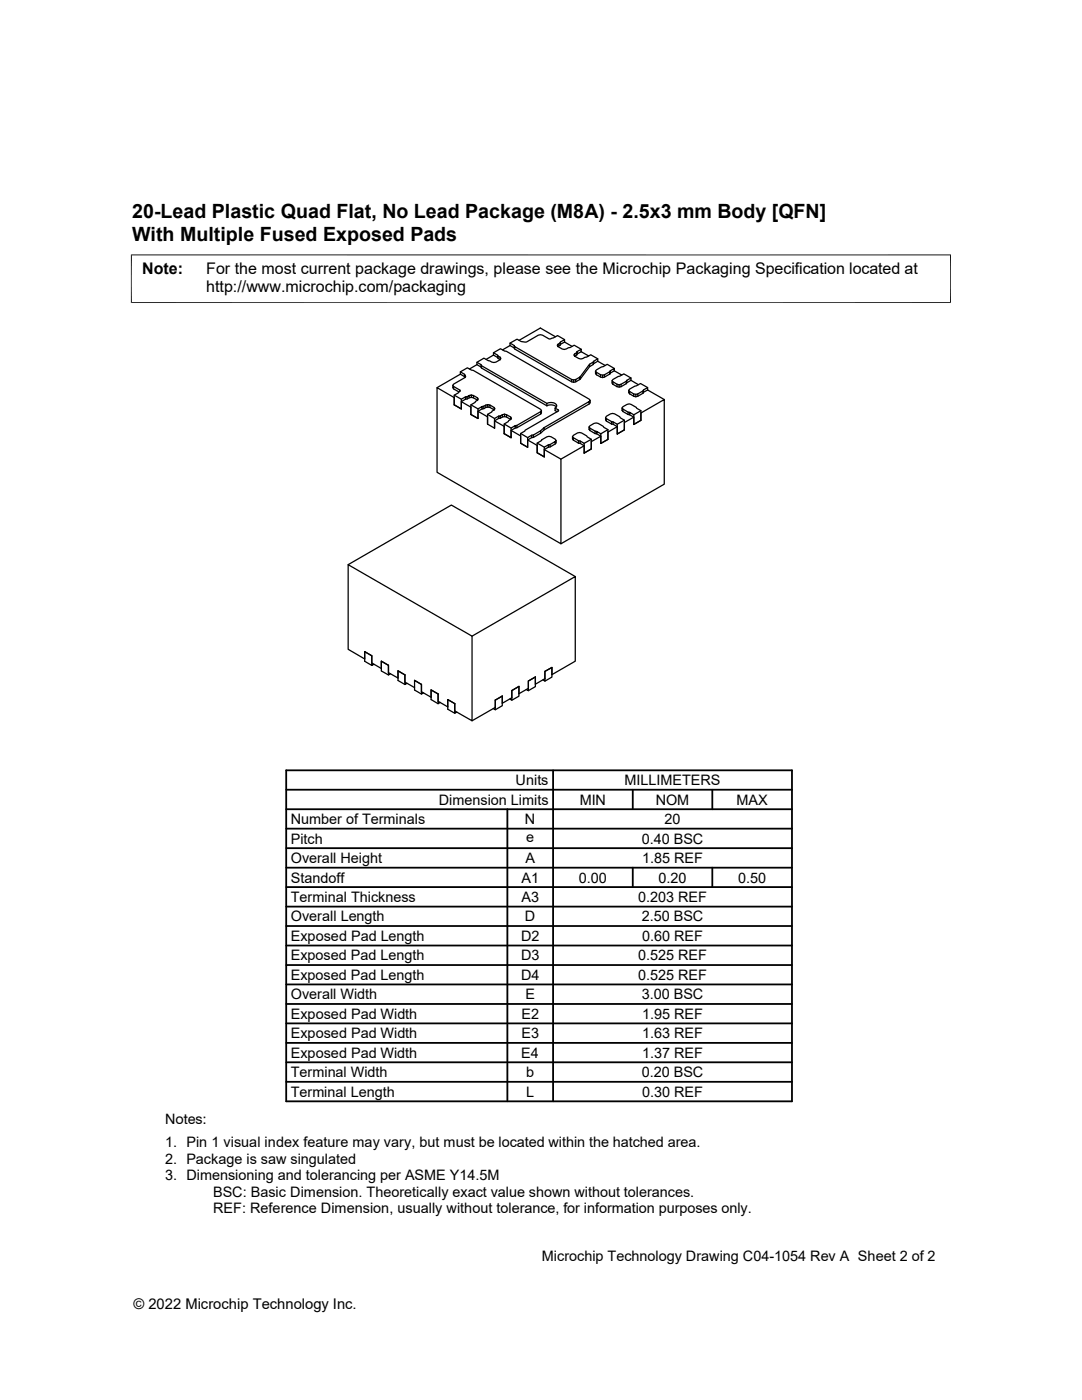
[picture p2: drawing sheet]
<svg xmlns="http://www.w3.org/2000/svg" width="216mm" height="279mm" viewBox="0 0 216 279" stroke-linecap="round" stroke-linejoin="round" font-family="sans-serif">
<g fill="none" stroke="#000" stroke-width=".25">
<path d="M90.4 76.9l.1 .7M90.5 77.1l1.3 .8v.2M90.6 78.9l1.5 .8M91.8 77.9v.1l-.3 .4-.9 .5v1.9M91.9 74.7l.8 .5 .1 .2M91.9 74.7l-4.7 2.7M91.9 74.7v-.5l.8 .5M91.9 74.2l1.4-.8 1.1 .5 13.5 7.8 .1 .2M92.7 75.2v-.5l.2 .5-.1 .1-2.3 1.4-.1 .2 .1 .7 1.1 .6M92.9 79.7l-.8 .5v1.4l-1.5-.8M92.9 79.2h.3v.4M92.9 79.7v-.5l-.8 .5v1.9l-1.5-.8"/>
<path d="M93.2 79.2l.4-.3v.5M93.6 78.9l.4-.1v.5M94 78.8l.5 .1v.5M94.5 78.9l.8 .5v.5l-1.3-.6-1.1 .4M95.2 72.3l.8 .5v.5M95.2 72.8l-1.5 .8M95.2 72.8l.8 .5 .1 .1 13 7.6v-.5l-13-7.5M95.3 79.4l.1 .2-.1 .3-1.3 .9v1.9M96 72.8l.1 .6M98.5 70.4l.8 .5v.5M98.5 70.9v-.5l1.4-.8 1.1 .5 16.6 9.6 .2 .2M98.5 70.9l-1.5 .8"/>
<path d="M98.5 70.9l1.3 .9v-.5l-.4-.2M99.3 70.9l.1 .6M99.8 71.3l.1 .2a1.65 1.65 0 0 1-1.8 .8l-1.5-.8-1.4 .8v.5M101.8 69l.8 .4 .1 .2 11.4 6.6a1.71 1.71 0 0 0 1.7-.6l1.8-2.4 1.7-1.1M101.8 68.5l.8 .5M101.8 69l-1.5 .8M102.7 69.2l-.1-.2v.4M102.7 69.6v-.4l11.4 6.5v.5M110.8 67.2l-3-1.7-4.2 2.4M111.4 69.2v-.5l-.2 .2a1.65 1.65 0 0 0 1.8 .7l1.6-.7 1.4 .8M111.4 68.7l.4-.2v.4M111.8 68.5v-.2v.4"/>
<path d="M111.8 68.3l.8-.5v.5M112.6 68.3l-1.3 .9M112.6 67.8l-1.3-.8-1.6 .7a2.51 2.51 0 0 0-2.3-.8l-2.3 1.3h-1.1l-.8-.5-1.4 .8v.5M112.6 68.3l1.6 .8M114.1 75.7l.4 .1v.5M114.5 75.8l.4-.1v.5M114.7 70.6l.4-.2v.4M114.9 75.7l.8-.4v.5M115.1 70.4v-.2v.5M115.1 70.2l.9-.5v.5M115.7 75.3l.1-.1v.4M116 70.2l-1.3 .9v-.5l-.2 .2a1.7 1.7 0 0 0 1.8 .7l1.6-.7 1.4 .8"/>
<path d="M116 70.2l1.5 .8M117.6 72.7l.8-.4v.4M117.6 73.2v-.5l-1.8 2.5M118.4 72.3l.1-.2v.5M118.5 72.1l.8-.5v.5M118.8 74.1l.2 .2v.5M119 74.3l.8 .5v.4M119.3 72.1l1.5 .8M119.8 74.8l.4 .1v.5M120.2 74.9l.4-.1v.4M121.7 74.7l-1.5 .7-1.2-.6M121.7 74.2l-1.1 .6"/>
<path d="M121.8 74l-.1 .7M122.1 76l.2 .2v.5M122.3 76.2l.8 .5v.5M122.6 74l-.9 .7M122.6 73.5l-1.4-.8-2.2 1.1-.2 .3v.4l.2 .3M122.6 74v-.5l-.8 .5v.5M122.6 74l1.5 .8M123.1 76.7l.4 .1v.5M123.5 76.8l.4-.1v.5M125 76.6l-1.5 .7-1.2-.6M125 76.1l-1.1 .6M125.1 75.9l-.1 .7"/>
<path d="M125.5 77.9l.1 .2v.5M125.6 78.1l.8 .5v.5M125.9 75.9l-.9 .7M125.9 75.9l1.5 .9M125.9 75.4l-1.4-.8-2.2 1.1-.2 .3v.4l.2 .3M125.9 75.9v-.5l-.8 .5v.5M126.4 78.6l.5 .1v.5M126.9 78.7l.4-.1v.5M128.3 78.5l-1.4 .7-1.3-.6M128.3 78l-1 .6M128.4 77.8l-.1 .7M129.2 77.3l-1.4-.8-2.2 1.2-.1 .2v.5l.1 .2"/>
<path d="M129.2 77.8v-.5l-.8 .5v.5M129.2 77.8l-.9 .7M129.2 77.8l3.3 1.9M90.6 80.8v-1.4l-3.4-2v16.9l24.7 14.2v-16.9l-3.3-1.9M92.1 80.2l1.9 1.1v1.4M94 80.8l1.4 .8M95.4 82.1l1.9 1.1v1.4M96.2 81.6l-.8 .5v1.4l-1.4-.8M96.2 81.1h.3v.5M96.2 81.6v-.5l-.8 .5v1.9l-1.4-.8M96.5 81.1l.4-.3v.5M96.9 80.8h.4v.4"/>
<path d="M97.3 82.7l1.4 .8M97.3 81.2l-1.1 .4M97.3 80.8h.5v.5M97.8 80.8l.8 .5v.5l-1.3-.6M98.6 81.3l.2 .3-.2 .2-1.3 .9v1.9M98.7 84l1.9 1.1v1.5M99.5 83.5l-.8 .5v1.4M99.5 83l-.8 .5v1.9l-1.4-.8M99.8 83l.4-.2v.4M99.8 83.5v-.5h-.3v.5M100.2 82.8l.5-.1v.4M100.6 84.6l1.4 .8"/>
<path d="M100.7 82.7l.4 .1v.4M101.1 82.8l.8 .4v.5l-1.2-.6-1.2 .4M101.9 83.2l.2 .3-.2 .2-1.3 .9v2M102.8 84.9h.3v.5M102.8 85.4v-.5l-.8 .5v2l-1.4-.8M103.9 86.5l1.4 .8M105.3 87.8l1.9 1.1v1.5l1.4 .8v-1.5l.8-.5M106.4 86.8h-.3M107.2 88.4l1.4 .8M107.9 86l-1.5 .8v.5M107.9 82.6v-.5l-4.8 2.8M107.9 82.1l.1-.2-.1 .7-5.9 3.3v1.5l-1.4-.8"/>
<path d="M108.6 85.8v-.5l-.7 .7v.5M109.1 81a1.67 1.67 0 0 1 1.9 .2M109.1 80.5a1.35 1.35 0 0 1 2 .5l-.4 .4M109.4 88.8l.4-.1v.5M110.8 88.6v-.5l-1 .6M110.8 88.1l.2-.2v.5l-.2 .2-1 .6h-.4M111 87.9a1.63 1.63 0 0 0-1.8-.7l-2 1.2v2l1.4 .8v-2l.8-.4v.4M111.4 81.8v.2l-7.5 4.5v2l1.4 .8v-2l.8-.5v.5M111.4 82v-.2l-.6-.4v.5l.4 .3M114.2 87.1l.2 .3v.4M114.4 87.4l1 .5M115.4 88.4l.4 .1 .8 .5v1.4"/>
<path d="M115.4 88.4l-1-.6-.2-.2v-.5a1.63 1.63 0 0 1 1.8-.7l2 1.3v1.9l-1.4 .8M115.8 88l-.4-.1v.5M115.8 88.5v-.5l.8 .5v1.9M116.6 89l-4.7 2.6M117.5 85.2l.2 .2v.5M117.6 80.6v-.5l-9 5.2M117.6 80.1l.2-.2v.5l-.2 .2-9 5.2-.7 .7-2.6 1.3v1.5l-1.4-.8v-1.5l-1.9-1.1M117.7 85.4l1 .6M118 87.7l-1.4 .8M118.7 86.5l.4 .1M118.7 86.5l-1-.6-.2-.2v-.5a1.67 1.67 0 0 1 1.9-.7l1.9 1.2v2l-1.4 .8M119.1 86.6l.8 .5v1.4"/>
<path d="M119.1 86.1l-.4-.1v.5M119.1 86.6v-.5l.8 .5v1.9M119.9 87.1l-1.9 1v1.5l-1.4 .8M120.8 83.3l.2 .2v.5M121 83.5l1 .6M121.3 85.7l-1.4 .9M122 84.6l1.2 .6v1.4M122 84.6l-1-.6-.2-.2 .2-.7 .8-.5h.8l2 1.3v1.9l-1.4 .8M122.3 84.2l-.3-.1v.5M122.3 84.7v-.5l.9 .5v1.9M123.2 85.2l-1.9 1v1.5l-1.4 .8M124.1 81.4l.2 .2v.5"/>
<path d="M124.3 81.6l1 .7M124.6 83.9l-1.4 .8M125.3 82.7l-1-.6-.2-.2v-.5a1.65 1.65 0 0 1 1.8-.7l2 1.3v1.9l-1.4 .8M125.3 82.7l1.2 .5v1.5M125.6 82.3h-.3v.4M125.6 82.8v-.5l.9 .5v1.9M126.5 84.7l1.4-.8v-1.5l4.6-2.7v16.9l-20.6 11.9M126.5 83.2l-1.9 1.1v1.5l-1.4 .8M127.9 82l-1.4 .8M69.5 112.7l20.6-11.9 24.7 14.3M74.6 132.6l-.4 .2v-1.9l-1.4-.9v2l1.4 .8M77.5 132.8v1.9l.4-.2"/>
<path d="M77.5 132.8l-1.4-.8v1.9l1.4 .8M77.5 132.8l-1.4-.8v1.4l-1.9-1.1v-1.4l-1.4-.9v1.5l-3.3-1.9v-16.9l24.7 14.3v16.8l-3.5-1.9v-1.5M77.5 132.8v1.4l1.9 1.1v-1.4l1.4 .8M80.8 134.7l-1.4-.8v1.9l1.4 .8M80.8 134.7v1.9l.4-.2M80.8 134.7v1.4l1.9 1.1M82.7 135.8l1.4 .8M84.1 136.6l-1.4-.8v1.9l1.4 .8M84.1 136.6v1.9l.4-.2M84.1 136.6v1.4l1.9 1.1v-1.4l1.4 .8M87.4 138.5v1.5l1.9 1.1v-1.5l1.4 .8M87.4 138.5v1.9l.4-.2"/>
<path d="M87.4 138.5l-1.4-.8v1.9l1.4 .8M94.2 127l20.6-11.9v16.9l-4.7 2.6v-1.4l-1.4 .8v1.4l-1.9 1.1v-1.4M98.8 139.7v1.9l-.4-.2M98.8 139.7v1.5l-4.6 2.6M100.2 138.9v1.9l-1.4 .8M100.2 138.9l-1.4 .8M103.5 137v1.9l-1.4 .8M103.5 137l-1.4 .8v1.9l-.4-.2M103.5 137l-1.4 .8v1.5l-1.9 1.1v-1.5M106.8 135.1v1.9l-1.4 .8M106.8 135.1l-1.4 .8v1.9l-.4-.2M106.8 135.1l-1.4 .8v1.5l-1.9 1.1v-1.5"/>
<path d="M108.3 135.7l.4 .2v-1.9l1.4-.8v1.9l-1.4 .8M90.7 140.4l-1.4-.8v1.9l1.4 .8M90.7 140.4v1.9l.5-.2"/>
</g>
<g fill="none" stroke="#000" stroke-width=".36">
<path d="M57.1 157.6h100.9M57.1 153.7h100.9v66.1h-100.9zM110.4 153.7v66.1M126.3 157.6v3.9M142.1 157.6v3.9M57.1 173.2h100.9M57.1 169.3h100.9M57.1 165.4h100.9M57.1 161.5h100.9M57.1 177h100.9M101.2 161.5v58.3M126.3 173.2v3.8"/>
<path d="M142.1 173.2v3.8M57.1 184.8h100.9M57.1 180.9h100.9M57.1 188.7h100.9M57.1 192.6h100.9M57.1 196.5h100.9M57.1 215.9h100.9M57.1 200.4h100.9M57.1 204.2h100.9M57.1 208.1h100.9M57.1 212h100.9"/>
</g>
<path d="M26.1 50.9h163.7M26.2 50.8v9.7M189.7 50.8v9.7M26.1 60.4h163.7" fill="none" stroke="#000" stroke-width=".2"/>
<g font-size="3.9">
<text x="26.4" y="43.5">20-Lead Plastic Quad Flat, No Lead Package (M8A) - 2.5x3 mm Body [QFN]</text>
<text x="26.4" y="48">With Multiple Fused Exposed Pads</text>
</g>
<g font-size="3.2">
<text x="28.4" y="54.6">Note:</text>
<text x="41.1" y="58.3">http://www.microchip.com/packaging</text>
<text x="41.1" y="54.6">For the most current package drawings, please see the Microchip Packaging Specification located at</text>
</g>
<g font-size="2.9">
<text x="87.6" y="160.6">Dimension Limits</text>
<text x="102.9" y="156.7">Units</text>
<text x="115.7" y="160.6">MIN</text>
<text x="124.6" y="156.7">MILLIMETERS</text>
<text x="130.8" y="160.6">NOM</text>
<text x="147" y="160.6">MAX</text>
<text x="58" y="164.5">Number of Terminals</text>
<text x="104.8" y="164.5">N</text>
<text x="132.6" y="164.5">20</text>
<text x="58" y="172.2">Overall Height</text>
<text x="58" y="168.4">Pitch</text>
<text x="104.8" y="172.2">A</text>
<text x="105" y="168.1">e</text>
<text x="128" y="168.4">0.40 BSC</text>
<text x="128.1" y="172.2">1.85 REF</text>
<text x="58" y="176.1">Standoff</text>
<text x="104.1" y="176.1">A1</text>
<text x="115.5" y="176.1">0.00</text>
<text x="131.4" y="176.1">0.20</text>
<text x="147.3" y="176.1">0.50</text>
<text x="58" y="180">Terminal Thickness</text>
<text x="58" y="183.9">Overall Length</text>
<text x="104.1" y="180">A3</text>
<text x="104.8" y="183.9">D</text>
<text x="127.3" y="180">0.203 REF</text>
<text x="128" y="183.9">2.50 BSC</text>
<text x="58" y="187.8">Exposed Pad Length</text>
<text x="58" y="191.7">Exposed Pad Length</text>
<text x="104" y="191.7">D3</text>
<text x="104" y="187.8">D2</text>
<text x="127.3" y="191.7">0.525 REF</text>
<text x="128.1" y="187.8">0.60 REF</text>
<text x="58" y="195.6">Exposed Pad Length</text>
<text x="104" y="195.6">D4</text>
<text x="127.3" y="195.6">0.525 REF</text>
<text x="58" y="199.5">Overall Width</text>
<text x="58" y="203.3">Exposed Pad Width</text>
<text x="104" y="203.3">E2</text>
<text x="104.8" y="199.5">E</text>
<text x="128" y="199.5">3.00 BSC</text>
<text x="128.1" y="203.3">1.95 REF</text>
<text x="58" y="207.2">Exposed Pad Width</text>
<text x="104" y="207.2">E3</text>
<text x="128.1" y="207.2">1.63 REF</text>
<text x="58" y="215">Terminal Width</text>
<text x="58" y="211.1">Exposed Pad Width</text>
<text x="104" y="211.1">E4</text>
<text x="105" y="215">b</text>
<text x="128" y="215">0.20 BSC</text>
<text x="128.1" y="211.1">1.37 REF</text>
<text x="58" y="218.9">Terminal Length</text>
<text x="105" y="218.9">L</text>
<text x="128.1" y="218.9">0.30 REF</text>
<text x="32.9" y="224.3">Notes:</text>
<text x="32.9" y="228.9">1. Pin 1 visual index feature may vary, but must be located within the hatched area.</text>
<text x="32.9" y="232.2">2. Package is saw singulated</text>
<text x="32.9" y="235.5">3. Dimensioning and tolerancing per ASME Y14.5M</text>
<text x="42.5" y="238.8">BSC: Basic Dimension. Theoretically exact value shown without tolerances.</text>
<text x="42.5" y="242.2">REF: Reference Dimension, usually without tolerance, for information purposes only.</text>
<text x="108.1" y="251.7">Microchip Technology Drawing C04-1054 Rev A Sheet 2 of 2</text>
<text x="26.6" y="261.3">© 2022 Microchip Technology Inc.</text>
</g>
</svg>
